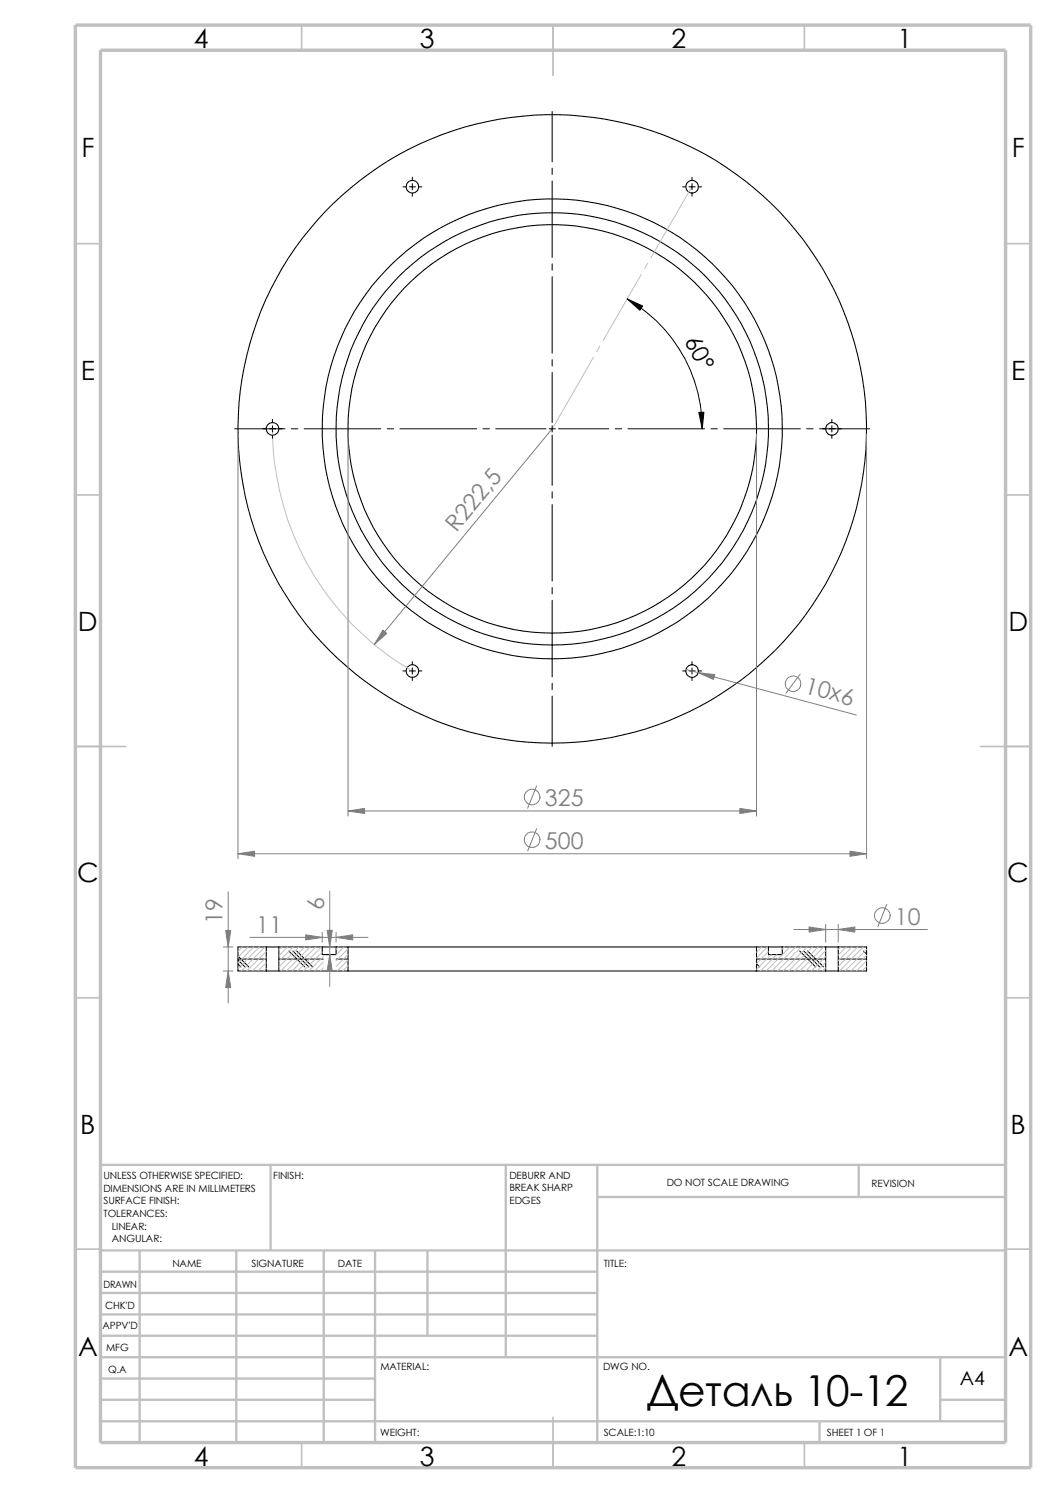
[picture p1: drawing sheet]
<svg xmlns="http://www.w3.org/2000/svg" width="210mm" height="297mm" viewBox="0 0 210 297" stroke-linecap="round" stroke-linejoin="round" font-family="sans-serif">
<g fill="none" stroke="#c0c0c0" stroke-width=".34">
<path d="M60 5v5M110 5v10M160 5v5M15 48.5h5M200 48.5h5M15 98.5h5M200 98.5h5M15 148.5h10M195 148.5h10M15 198.5h5M200 198.5h5M15 248.5h5"/>
<path d="M200 248.5h5M60 287v5M110 282v10M160 287v5"/>
</g>
<g fill="none" stroke="#c0c0c0" stroke-width=".47">
<path d="M53.8 231.7v17.1M100.6 231.7v38.3M118.8 231.7v55.3M118.8 238.1h81.2M170.8 231.7v6.4M200 231.7h-180v55.3M20 248.8h180M20 257.2h98.8M20 253h98.8M27.8 248.8v38.2M47 248.8v38.2M64.4 248.8v38.2"/>
<path d="M74.6 248.8v38.2M85 248.8v16.9M20 265.7h98.8M20 261.5h98.8M20 278.5h54.6M20 274.2h54.6M20 270h180M187 278.5h13M187 270v12.7M20 282.7h180M163 282.7v4.3"/>
</g>
<path d="M15 5h190v287h-190zM20 10h180v277h-180z" fill="none" stroke="#c0c0c0" stroke-width=".68" stroke-linecap="butt"/>
<g fill="none" stroke="#000" stroke-width=".21">
<path d="M53 188.4h-5.7v4.8h5.7M53 188.4v4.8M53 193.2h2.5M53 188.4h2.5M55.5 188.4v4.8M55.5 193.2h13.7M55.5 188.4h8.6M64.1 188.4h2.7M64.1 188.4v1.5h2.7v-1.5M66.8 188.4h2.4M69.2 193.2h81.3M69.2 188.4h81.3"/>
<path d="M69.2 188.4v4.8M150.5 188.4v4.8M150.5 193.2h13.7M150.5 188.4h2.3M152.8 188.4v1.5h2.8v-1.5M152.8 188.4h2.8M155.6 188.4h8.6M164.2 193.2h2.5M164.2 188.4h2.5M164.2 188.4v4.8M166.7 188.4h5.6v4.8h-5.6M166.7 188.4v4.8"/>
<circle cx="82" cy="37.2" r="1.25"/>
<circle cx="137.6" cy="37.1" r="1.25"/>
<circle cx="54.2" cy="85.3" r="1.25"/>
<circle cx="109.8" cy="85.3" r="62.5"/>
<circle cx="109.8" cy="85.3" r="45.8"/>
<circle cx="109.8" cy="85.3" r="43"/>
<circle cx="109.8" cy="85.3" r="40.6"/>
<circle cx="165.4" cy="85.3" r="1.25"/>
<circle cx="82" cy="133.5" r="1.25"/>
<circle cx="137.7" cy="133.5" r="1.25"/>
</g>
<g fill="none" stroke="#000" stroke-width=".2">
<path d="M80.1 37.2h.7M81.4 37.2h1.2M82 35.3v.6M82 36.5v1.3M82 38.4v.6M83.3 37.2h.6M109.8 22.2v10M109.8 33.4v1.3M109.8 36v15.2M135.8 37.2h.6M137 37.2h1.3M137.6 35.3v.6"/>
<path d="M137.6 36.5v1.3M137.6 38.4v.6M138.9 37.2h.6M109.8 52.5v1.3M109.8 55v15.3M124.8 59.5a29.9 29.9 0 0 1 14.9 25.8M109.8 71.5v1.3M109.8 74.1v10M46.7 85.3h10M54.2 83.4v.7M54.2 84.7v1.2M54.2 86.6v.6"/>
<path d="M58 85.3h1.2M60.5 85.3h15.2M77 85.3h1.3M79.5 85.3h15.3M96.1 85.3h1.2M98.6 85.3h10M109.2 85.3h1.2M109.8 84.7v1.2M109.8 86.6v10M109.8 97.8v1.3M111.1 85.3h10M122.3 85.3h1.3"/>
<path d="M124.9 85.3h15.2M141.4 85.3h1.3M143.9 85.3h15.3M160.4 85.3h1.3M163 85.3h10M165.4 83.4v.7M165.4 84.7v1.2M165.4 86.6v.6M109.8 100.4v15.2M109.8 116.9v1.3M109.8 119.4v15.3M80.1 133.5h.7"/>
<path d="M81.4 133.5h1.2M82 131.6v.6M82 132.9v1.2M82 134.7v.7M83.3 133.5h.6M109.8 135.9v1.3M109.8 138.5v10M135.8 133.5h.6M137 133.5h1.3M137.6 131.6v.6M137.6 132.9v1.2M137.6 134.7v.7"/>
<path d="M138.9 133.5h.6M47.3 190.8h5.7M47.3 191.8l.6 .6M47.3 191l1.4 1.4M47.3 190.2l2.2 2.2M55.5 190.8h8.8M57.4 189.2l3.2 3.2M58.3 189.2l3.1 3.2M59 189.2l3.2 3.2M66.8 190.8h2.4M150.5 190.8h13.7M150.5 191.7l.6 .7"/>
<path d="M159 189.2l3.2 3.2M159.9 189.2l3.1 3.2M160.6 189.2l3.2 3.2M166.7 190.8h5.6M171.7 189.2l.6 .6"/>
</g>
<g fill="none" stroke="#c0c0c0" stroke-width=".2">
<path d="M137.6 37.1l-8.1 14.2M127.6 54.6l-7.7 13.2M128.8 52.4l-.6 1.1M118 71.1l-8.1 14.1M119.3 68.9l-.6 1.1M54.2 85.3a55.6 55.6 0 0 0 28.1 48.3M48.2 188.4l-.9 .9M49.4 188.4l-2.1 2M50.5 188.4l-3.2 3.2M51.6 188.4l-4.3 4.3M52.7 188.4l-4.7 4.8M53 189.3l-3.9 3.9"/>
<path d="M53 190.4l-2.8 2.8M53 191.5l-1.7 1.7M53 192.7l-.5 .5M56.1 188.4l-.6 .6M57.2 188.4l-1.7 1.8M58.3 188.4l-2.8 2.9M59.4 188.4l-3.9 4M60.6 188.4l-4.8 4.8M61.7 188.4l-4.8 4.8M62.8 188.4l-4.7 4.8M63.9 188.4l-4.7 4.8M64.1 189.4l-3.8 3.8"/>
<path d="M64.3 190.3l-2.9 2.9M64.3 191.4l-1.7 1.8M64.3 192.5l-.6 .7M67.3 188.4l-.5 .5M68.4 188.4l-1.6 1.6M69.2 188.8l-2.4 2.3M69.2 189.9l-2.4 2.3M69.2 191l-2.1 2.2M69.2 192.1l-1 1.1M151.5 188.4l-1 1M152.6 188.4l-2.1 2.2M152.8 189.3l-2.3 2.4"/>
<path d="M153.4 189.9l-2.9 2.9M154.5 189.9l-3.2 3.3M156 188.4l-.4 .4M157.1 188.4l-4.7 4.8M158.2 188.4l-4.7 4.8M159.3 188.4l-4.7 4.8M160.5 188.4l-4.8 4.8M161.6 188.4l-4.8 4.8M162.7 188.4l-4.7 4.8M163.8 188.4l-4.7 4.8M164.2 189.1l-4 4.1M164.2 190.3l-2.9 2.9"/>
<path d="M164.2 191.4l-1.7 1.8M164.2 192.5l-.6 .7M167.2 188.4l-.5 .5M168.3 188.4l-1.6 1.6M169.5 188.4l-2.8 2.7M170.6 188.4l-3.9 3.9M171.7 188.4l-4.7 4.8M172.3 188.9l-4.2 4.3M172.3 190l-3.1 3.2M172.3 191.1l-2 2.1M172.3 192.3l-.9 .9"/>
</g>
<g fill="none" stroke="#808080" stroke-width=".2">
<path d="M47.3 86.3v84.5M69.2 86.3v76M109.8 85.3l-35.4 42.9M150.5 86.3v76M172.3 86.3v84.5M136.4 133.2l33.9 9M159.1 134.1l-2.8 3.8M106.7 156.3l-1.8 4.5M45.4 177.4v22.1M47.3 169.8h125M65.6 177.2v19.1M69.2 161.3h81.3"/>
<path d="M106.7 164.8l-1.8 4.5M176.4 179.9l-1.8 4.5M44.4 188.4h1.9M44.4 193.2h1.9M49.7 186.5h23.5M64.1 185.5v1.9M65.1 188.4h1.5M66.8 185.5v1.9M157.9 184.9h26.5M164.2 183.9v3.5M166.7 183.9v3.5"/>
<circle cx="157.7" cy="136" r="1.55"/>
<circle cx="105.8" cy="158.6" r="1.56"/>
<circle cx="105.8" cy="167" r="1.57"/>
<circle cx="175.5" cy="182.1" r="1.55"/>
</g>
<g fill="#808080" stroke="#808080" stroke-width=".2">
<path d="M76.2 125.3l.7 .7-2.5 2.2z"/>
<path d="M147.2 160.8l3.3 .5-3.3 .5z"/>
<path d="M47.3 169.8l3.3-.5v1z"/>
<path d="M169 169.3l3.3 .5-3.3 .5z"/>
<path d="M69.2 161.3l3.3-.5v1z"/>
<path d="M138.9 133.8l3.3 .4-.3 1z"/>
<path d="M66.8 186.5l3.3-.5v1z"/>
<path d="M60.8 186l3.3 .5-3.3 .5z"/>
<path d="M160.9 184.4l3.3 .5-3.3 .5z"/>
<path d="M166.7 184.9l3.3-.5v1z"/>
<path d="M65.6 189.9l.5 3.3h-1z"/>
<path d="M65.1 185.1h1l-.5 3.3z"/>
<path d="M44.9 185.1h1l-.5 3.3z"/>
<path d="M45.4 193.2l.5 3.3h-1z"/>
</g>
<path d="M124.8 59.5l3 1.4-.5 .8zM139 82h1l-.3 3.3z" fill="#000" stroke="#000" stroke-width=".2"/>
<text font-size="8.5" x="128.6" y="279.7">Деталь 10-12</text>
<g font-size="5.3">
<text x="38.5" y="9.6">4</text>
<text x="83.5" y="9.6">3</text>
<text x="133.5" y="9.6">2</text>
<text x="178.5" y="9.6">1</text>
<text x="16.2" y="31.3">F</text>
<text x="201.2" y="31.3">F</text>
<text x="16" y="75.6">E</text>
<text x="201.1" y="75.6">E</text>
<text x="15.5" y="125.6">D</text>
<text x="200.6" y="125.6">D</text>
<text x="15.3" y="175.6">C</text>
<text x="200.3" y="175.6">C</text>
<text x="16" y="225.6">B</text>
<text x="201" y="225.6">B</text>
<text x="15.5" y="269.8">A</text>
<text x="200.5" y="269.8">A</text>
<text x="38.5" y="291.6">4</text>
<text x="83.5" y="291.6">3</text>
<text x="133.5" y="291.6">2</text>
<text x="178.5" y="291.6">1</text>
</g>
<text font-size="4.6" x="136.1" y="67.8" transform="rotate(63 136.1 67.8)">60°</text>
<g font-size="4.6" fill="#808080">
<text x="97.5" y="97.9" transform="rotate(-51 97.5 97.9)">,5</text>
<text x="90.8" y="106" transform="rotate(-51 90.8 106)">R2</text>
<text x="159.8" y="137.8" transform="rotate(15 159.8 137.8)">10х6</text>
<text x="108.3" y="160.4">325</text>
<text x="108.3" y="168.8">500</text>
<text x="44.3" y="183.9" transform="rotate(-90 44.3 183.9)">19</text>
<text x="51" y="185.5">11</text>
<text x="64.5" y="181.1" transform="rotate(-90 64.5 181.1)">6</text>
<text x="178" y="183.9">10</text>
</g>
<text font-size="3.9" x="190.9" y="275.5">A4</text>
<g font-size="2">
<text x="20.6" y="234.6">UNLESS OTHERWISE SPECIFIED:</text>
<text x="20.6" y="237.1">DIMENSIONS ARE IN MILLIMETERS</text>
<text x="20.6" y="239.6">SURFACE FINISH:</text>
<text x="54.4" y="234.6">FINISH:</text>
<text x="101.3" y="239.5">EDGES</text>
<text x="101.3" y="234.5">DEBURR AND</text>
<text x="101.3" y="237">BREAK SHARP</text>
<text x="132.6" y="236">DO NOT SCALE DRAWING</text>
<text x="173.3" y="236.2">REVISION</text>
<text x="20.6" y="242.1">TOLERANCES:</text>
<text x="22.2" y="244.6">LINEAR:</text>
<text x="22.2" y="247.1">ANGULAR:</text>
<text x="50" y="252">SIGNATURE</text>
<text x="67.2" y="252">DATE</text>
<text x="120.1" y="252">TITLE:</text>
<text x="20.6" y="256.2">DRAWN</text>
<text x="34.3" y="252.1">NAME</text>
<text x="20.9" y="260.4">CHK'D</text>
<text x="20.4" y="264.5">APPV'D</text>
<text x="21.1" y="268.8">MFG</text>
<text x="21.5" y="273.1">Q.A</text>
<text x="75.6" y="272.5">MATERIAL:</text>
<text x="119.9" y="272.5">DWG NO.</text>
<text x="75.6" y="285.6">WEIGHT:</text>
<text x="120.1" y="285.6">SCALE:1:10</text>
<text x="164.5" y="285.6">SHEET 1 OF 1</text>
</g>
</svg>
